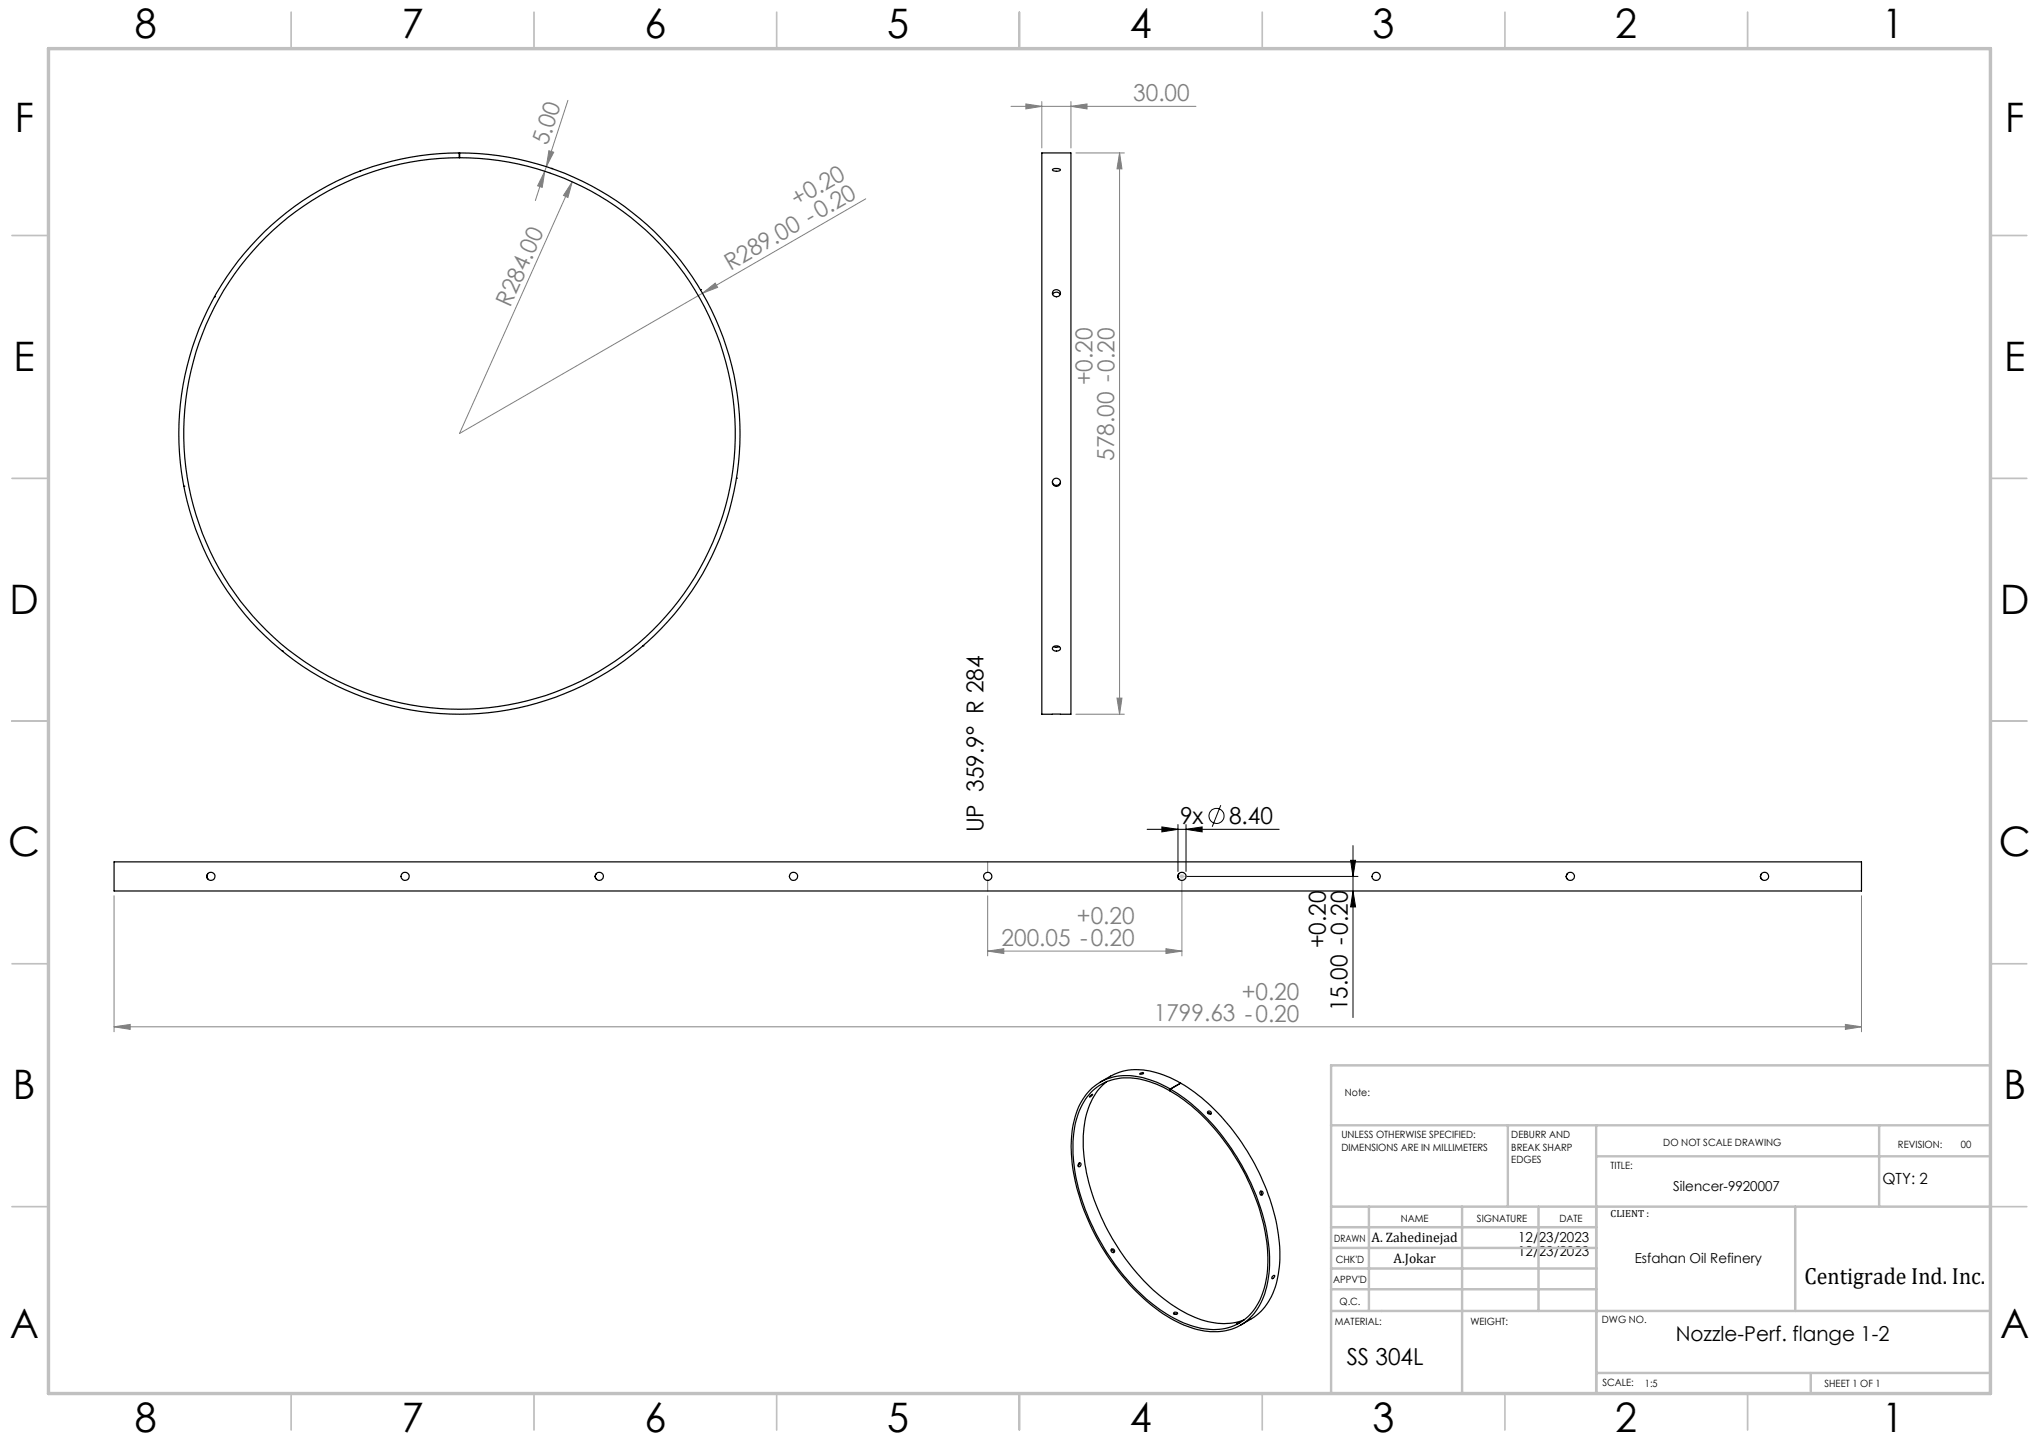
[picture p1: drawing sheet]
<svg xmlns="http://www.w3.org/2000/svg" width="420mm" height="297mm" viewBox="0 0 420 297" stroke-linecap="round" stroke-linejoin="round" font-family="sans-serif">
<g fill="none" stroke="#000" stroke-width=".21">
<path d="M236.3 170.8h27.2M239.3 170.3l3.3 .5-3.3 .5zM242.6 169.8v9.7M244.3 170.8l3.3-.5v1zM244.3 169.8v9.7M251.5 165.8l-1.8 4.5M278.2 177.2h1l-.5 3.3zM278.7 174.2v35.4M244.5 180.5h35.2M278.7 183.5l.5 3.3h-1z"/>
<circle cx="250.6" cy="168.1" r="1.55"/>
</g>
<g fill="none" stroke="#808080" stroke-width=".21">
<path d="M112.2 35.3l-.5 3.3-1-.3zM112.2 35.3l-1.9 6M112.5 34.3l-.3 1M113.1 31l1 .4-1.6 2.9zM113.2 35.6h.1M113.5 34.6h.1M117 20.7l-4.5 13.6M117.9 37.5l-.9 3.2-.9-.5zM117.9 37.5l-23.2 51.8 50-28.9M208.2 21.9h38.1M211.3 21.4l3.3 .5-3.3 .5zM214.6 20.9v9.6"/>
<path d="M220.6 21.9l3.3-.5v1zM220.6 20.9v9.6M221.6 31.5h10M230.6 31.5l.5 3.3h-1zM230.6 31.5v115.6M178.3 41l-33.6 19.4M144.7 60.4l2.6-2.1 .5 .9zM221.6 147.1h10M230.1 143.8h1l-.5 3.3zM203.4 177.5v2.2M23.5 184.5v28M203.4 195.9l3.4-.5v1z"/>
<path d="M203.4 184.5v12.4M203.4 195.9h40.1M203.4 181.3v2.2M240.2 195.4l3.3 .5-3.3 .5zM243.5 181.5v15.4M383.4 184.5v28M23.5 211.5l3.3-.5v1zM23.5 211.5h359.9M380.1 211l3.3 .5-3.3 .5z"/>
</g>
<path d="M243 180.5h1M243.1 180.2l.7 .7M243.5 180v1M243.8 180.2l-.7 .7" fill="none" stroke="#c0c0c0" stroke-width=".21"/>
<path d="M242.6 180.5h1.7" fill="none" stroke="#c0c0c0" stroke-width=".21" stroke-dasharray="15.2 1.3 1.3 1.3"/>
<g fill="none" stroke="#c0c0c0" stroke-width=".35">
<path d="M60 2.5v7.5M110 2.5v7.5M160 2.5v7.5M210 2.5v7.5M260 2.5v7.5M310 2.5v7.5M360 2.5v7.5M2.5 48.5h7.5M410 48.5h7.5M2.5 98.5h7.5M410 98.5h7.5M2.5 148.5h7.5"/>
<path d="M410 148.5h7.5M2.5 198.5h7.5M410 198.5h7.5M2.5 248.5h7.5M410 248.5h7.5M60 287v7.5M110 287v7.5M160 287v7.5M210 287v7.5M260 287v7.5M310 287v7.5M360 287v7.5"/>
</g>
<g fill="none" stroke="#c0c0c0" stroke-width=".5">
<path d="M410 219.4h-135.8v67.4M274.2 231.8h135.8M310.6 231.8v16.7M328.8 231.8v55.2M328.8 238.2h81.2M387.1 231.8v16.7M274.2 248.5h135.8M274.2 257h54.6M274.2 252.8h54.6M282 248.5v21.5M301.2 248.5v38.3M316.9 248.5v21.5"/>
<path d="M369.8 248.5v21.5M274.2 265.5h54.6M274.2 261.3h54.6M274.2 270h135.8M328.8 282.8h81.2M373 282.8v4.2"/>
</g>
<path d="M10 10h400v277h-400z" fill="none" stroke="#c0c0c0" stroke-width=".7"/>
<g fill="#000">
<path d="M239.3 170.3l3.3 .5-3.3 .5zM244.3 170.8l3.3-.5v1z"/>
<path d="M278.2 177.2h1l-.5 3.3zM278.7 183.5l.5 3.3h-1z"/>
</g>
<g fill="#808080">
<path d="M144.7 60.4l2.6-2.1 .5 .9z"/>
<path d="M117.9 37.5l-.9 3.2-.9-.5z"/>
<path d="M240.2 195.4l3.3 .5-3.3 .5zM203.4 195.9l3.4-.5v1z"/>
<path d="M211.3 21.4l3.3 .5-3.3 .5zM220.6 21.9l3.3-.5v1zM23.5 211.5l3.3-.5v1zM380.1 211l3.3 .5-3.3 .5z"/>
<path d="M112.2 35.3l-.5 3.3-1-.3zM113.1 31l1 .4-1.6 2.9z"/>
<path d="M230.1 143.8h1l-.5 3.3zM230.6 31.5l.5 3.3h-1z"/>
</g>
<g fill="none" stroke="#000" stroke-width=".25">
<path d="M74.1 35.3h.1M113.6 34.7h.1M214.6 31.5h6v115.6h-6zM216.9 34.9a1.49 1.49 0 0 1 1.5 .1 1.3 1.3 0 0 1-1.6 0zM54.5 47.7a57.6 57.6 0 0 1 40.1-16.2v1a56.8 56.8 0 0 0-49.7 84.1 56.8 56.8 0 0 0 97.6 3.3 56.8 56.8 0 0 0-43.8-87.3l-4-.1v-1a57.8 57.8 0 0 1 55.6 73.1 57.8 57.8 0 0 1-85.2 34.4 57.8 57.8 0 0 1-10.6-91.3zM144.3 59.7h.1M44.2 61.1h.1M216.8 60.6a.88 .88 0 0 1 1.6 0M151.7 98.5h.1M216.8 99.2a.83 .83 0 0 0 .8 .8 .83 .83 0 0 0 .8-.8M37.9 100.2h.1M58.1 134.1h.1"/>
<path d="M132.4 133h.1M217 133.2a.84 .84 0 0 1 .9-.2 .84 .84 0 0 1 .5 .7 .95 .95 0 0 1-1.6-.2zM217 133.2l.6 .1 .6-.1M23.5 177.5h359.9v6h-359.9zM42.8 180l-.2 .5M122.8 180l-.2 .5M242.8 180l-.1 .2a.74 .74 0 0 0 .2 .9M322.8 180l-.1 .7 .2 .4M362.8 180l-.2 .5M42.6 180.5l.3 .6M122.6 180.5l.3 .6M362.6 180.5l.3 .6"/>
<path d="M222.2 239.6l.1-.1a.35 .35 0 0 1 .3 .5 .35 .35 0 0 1-.5 .1zM222.3 239.6v.3l-.2 .2M224.5 225.8l.6-.4-.7 .6zM226.6 222.9l2.1-1.3a12.6 12.6 0 0 1 10.9-.2l3.6 1.7M228 222.8a14.1 14.1 0 0 0-4.8 10.3 38.6 38.6 0 0 0 5.4 21.1 40.1 40.1 0 0 0 16 16.4 14.2 14.2 0 0 0 11.7 1.2M234.8 221.1a.44 .44 0 0 1 .7-.1l-.1 .2a.4 .4 0 0 1-.6-.1zM241.1 224.3a16.3 16.3 0 0 0-12-2.4 11.2 11.2 0 0 0-7.8 8.9 31.7 31.7 0 0 0 1.7 17.8 45.5 45.5 0 0 0 17.3 22.5 16.7 16.7 0 0 0 12.8 2.8 11.1 11.1 0 0 0 7.8-8.8 31.4 31.4 0 0 0-1.8-17.8 46.2 46.2 0 0 0-16.6-22.1l-1.4-.9M241.1 224.3v.4M241.1 224.3l2.1-1.2a42.5 42.5 0 0 1 15.7 17.5 38.6 38.6 0 0 1 4.6 20.3 14.1 14.1 0 0 1-4.7 10l-3.3 2M241.1 224.3v.5a42.4 42.4 0 0 1 15.9 18.3 36.3 36.3 0 0 1 3.9 19.9 12.8 12.8 0 0 1-5.7 9.6 12.4 12.4 0 0 1-10.6 .2 34.7 34.7 0 0 1-14.9-12.3 43.4 43.4 0 0 1-8.7-23.8 16.5 16.5 0 0 1 3.7-11.7 11 11 0 0 1 11.4-2.4l2.1 .7 2.9 1.4M241.1 224.7h.1M243.2 223.1l-2.1 1.2"/>
<path d="M243.2 223.1h.1M248.7 229a.38 .38 0 0 1 .6-.1 .38 .38 0 0 1 0 .6l-.4-.1zM248.7 229.2h.4l.3 .2M228.9 257.4l.4 .2v.4M259.6 245.4a.48 .48 0 0 1 .1 .7M241.8 270.4a.38 .38 0 0 1 .4-.2 .38 .38 0 0 1 .3 .4 .41 .41 0 0 1-.5 .1 .41 .41 0 0 1-.2-.3zM241.9 270.7h.5M254.7 272.7l.7-.4zM262.1 262.9l.4-.2a.45 .45 0 0 1-.1 .4 .45 .45 0 0 1-.4 .2z"/>
<circle cx="217.6" cy="60.3" r=".79"/>
<circle cx="217.6" cy="99.3" r=".83"/>
<circle cx="43.5" cy="180.5" r=".84"/>
<circle cx="83.4" cy="180.5" r=".85"/>
<circle cx="123.4" cy="180.5" r=".84"/>
<circle cx="163.4" cy="180.5" r=".84"/>
<circle cx="203.4" cy="180.5" r=".84"/>
<circle cx="243.4" cy="180.5" r=".84"/>
<circle cx="283.5" cy="180.5" r=".84"/>
<circle cx="323.5" cy="180.5" r=".84"/>
<circle cx="363.5" cy="180.5" r=".84"/>
<circle cx="229.2" cy="257.6" r=".38"/>
<circle cx="259.9" cy="245.7" r=".38"/>
</g>
<g font-size="8.4">
<text x="27.7" y="7.9">8</text>
<text x="82.7" y="7.9">7</text>
<text x="132.7" y="7.9">6</text>
<text x="182.7" y="7.9">5</text>
<text x="232.7" y="7.9">4</text>
<text x="282.7" y="7.9">3</text>
<text x="332.7" y="7.9">2</text>
<text x="387.7" y="7.9">1</text>
<text x="3" y="27.1">F</text>
<text x="413" y="27.1">F</text>
<text x="2.8" y="76.4">E</text>
<text x="412.8" y="76.4">E</text>
<text x="2" y="126.4">D</text>
<text x="412" y="126.4">D</text>
<text x="1.7" y="176.4">C</text>
<text x="411.7" y="176.4">C</text>
<text x="2.7" y="226.4">B</text>
<text x="412.7" y="226.4">B</text>
<text x="2" y="275.6">A</text>
<text x="412" y="275.6">A</text>
<text x="27.7" y="294.9">8</text>
<text x="82.7" y="294.9">7</text>
<text x="132.7" y="294.9">6</text>
<text x="182.7" y="294.9">5</text>
<text x="232.7" y="294.9">4</text>
<text x="282.7" y="294.9">3</text>
<text x="332.7" y="294.9">2</text>
<text x="387.7" y="294.9">1</text>
</g>
<g font-size="4.8" fill="#808080">
<text x="233.4" y="20.8">30.00</text>
<text x="112.8" y="30.2" transform="rotate(-72 112.8 30.2)">5.00</text>
<text x="164.1" y="42.7" transform="rotate(-30 164.1 42.7)">+0.20</text>
<text x="150.5" y="55.7" transform="rotate(-30 150.5 55.7)">R289.00 -0.20</text>
<text x="105.1" y="63.3" transform="rotate(-66 105.1 63.3)">R284.00</text>
<text x="225" y="79.4" transform="rotate(-90 225 79.4)">+0.20</text>
<text x="229.5" y="94.9" transform="rotate(-90 229.5 94.9)">578.00 -0.20</text>
<text x="221.8" y="190.3">+0.20</text>
<text x="206.3" y="194.7">200.05 -0.20</text>
<text x="255.8" y="205.9">+0.20</text>
<text x="237.7" y="210.4">1799.63 -0.20</text>
</g>
<g font-size="4.8">
<text x="202.6" y="171.5" transform="rotate(-90 202.6 171.5)">UP 359.9° R 284</text>
<text x="243.1" y="169.7">9x</text>
<text x="253.2" y="169.7">8.40</text>
<text x="273.1" y="195.4" transform="rotate(-90 273.1 195.4)">+0.20</text>
<text x="277.6" y="208.3" transform="rotate(-90 277.6 208.3)">15.00 -0.20</text>
<text x="371.7" y="264.5">Centigrade Ind. Inc.</text>
<text x="277.4" y="281.1">SS 304L</text>
</g>
<text font-size="4.2" x="345.2" y="276.1">Nozzle-Perf. flange 1-2</text>
<text font-size="3.2" x="387.7" y="243.9">QTY: 2</text>
<g font-size="2.8">
<text x="344.7" y="245.3">Silencer-9920007</text>
<text x="282.5" y="255.9">A. Zahedinejad</text>
<text x="312.7" y="255.9">12/23/2023</text>
<text x="287" y="260.1">A.Jokar</text>
<text x="312.7" y="258.7">12/23/2023</text>
<text x="336.7" y="260.1">Esfahan Oil Refinery</text>
</g>
<g font-size="2.1">
<text x="277" y="225.8">Note:</text>
<text x="276.3" y="234.5">UNLESS OTHERWISE SPECIFIED:</text>
<text x="276.3" y="237">DIMENSIONS ARE IN MILLIMETERS</text>
<text x="311.3" y="234.5">DEBURR AND</text>
<text x="311.3" y="237">BREAK SHARP</text>
<text x="311.3" y="239.5">EDGES</text>
<text x="342.6" y="235.9">DO NOT SCALE DRAWING</text>
<text x="391" y="236.5">REVISION:</text>
<text x="403.9" y="236.5">00</text>
<text x="331.8" y="240.8">TITLE:</text>
<text x="288.5" y="251.7">NAME</text>
<text x="304.2" y="251.7">SIGNATURE</text>
<text x="321.2" y="251.7">DATE</text>
<text x="331.8" y="250.7">CLIENT :</text>
<text x="274.8" y="255.8">DRAWN</text>
<text x="275.1" y="260.1">CHK'D</text>
<text x="274.6" y="264.2">APPV'D</text>
<text x="275.9" y="268.7">Q.C.</text>
<text x="275" y="273">MATERIAL:</text>
<text x="302.9" y="273">WEIGHT:</text>
<text x="330" y="272.5">DWG NO.</text>
<text x="330.1" y="285.6">SCALE:</text>
<text x="338.8" y="285.6">1:5</text>
<text x="375.8" y="285.6">SHEET 1 OF 1</text>
</g>
</svg>
